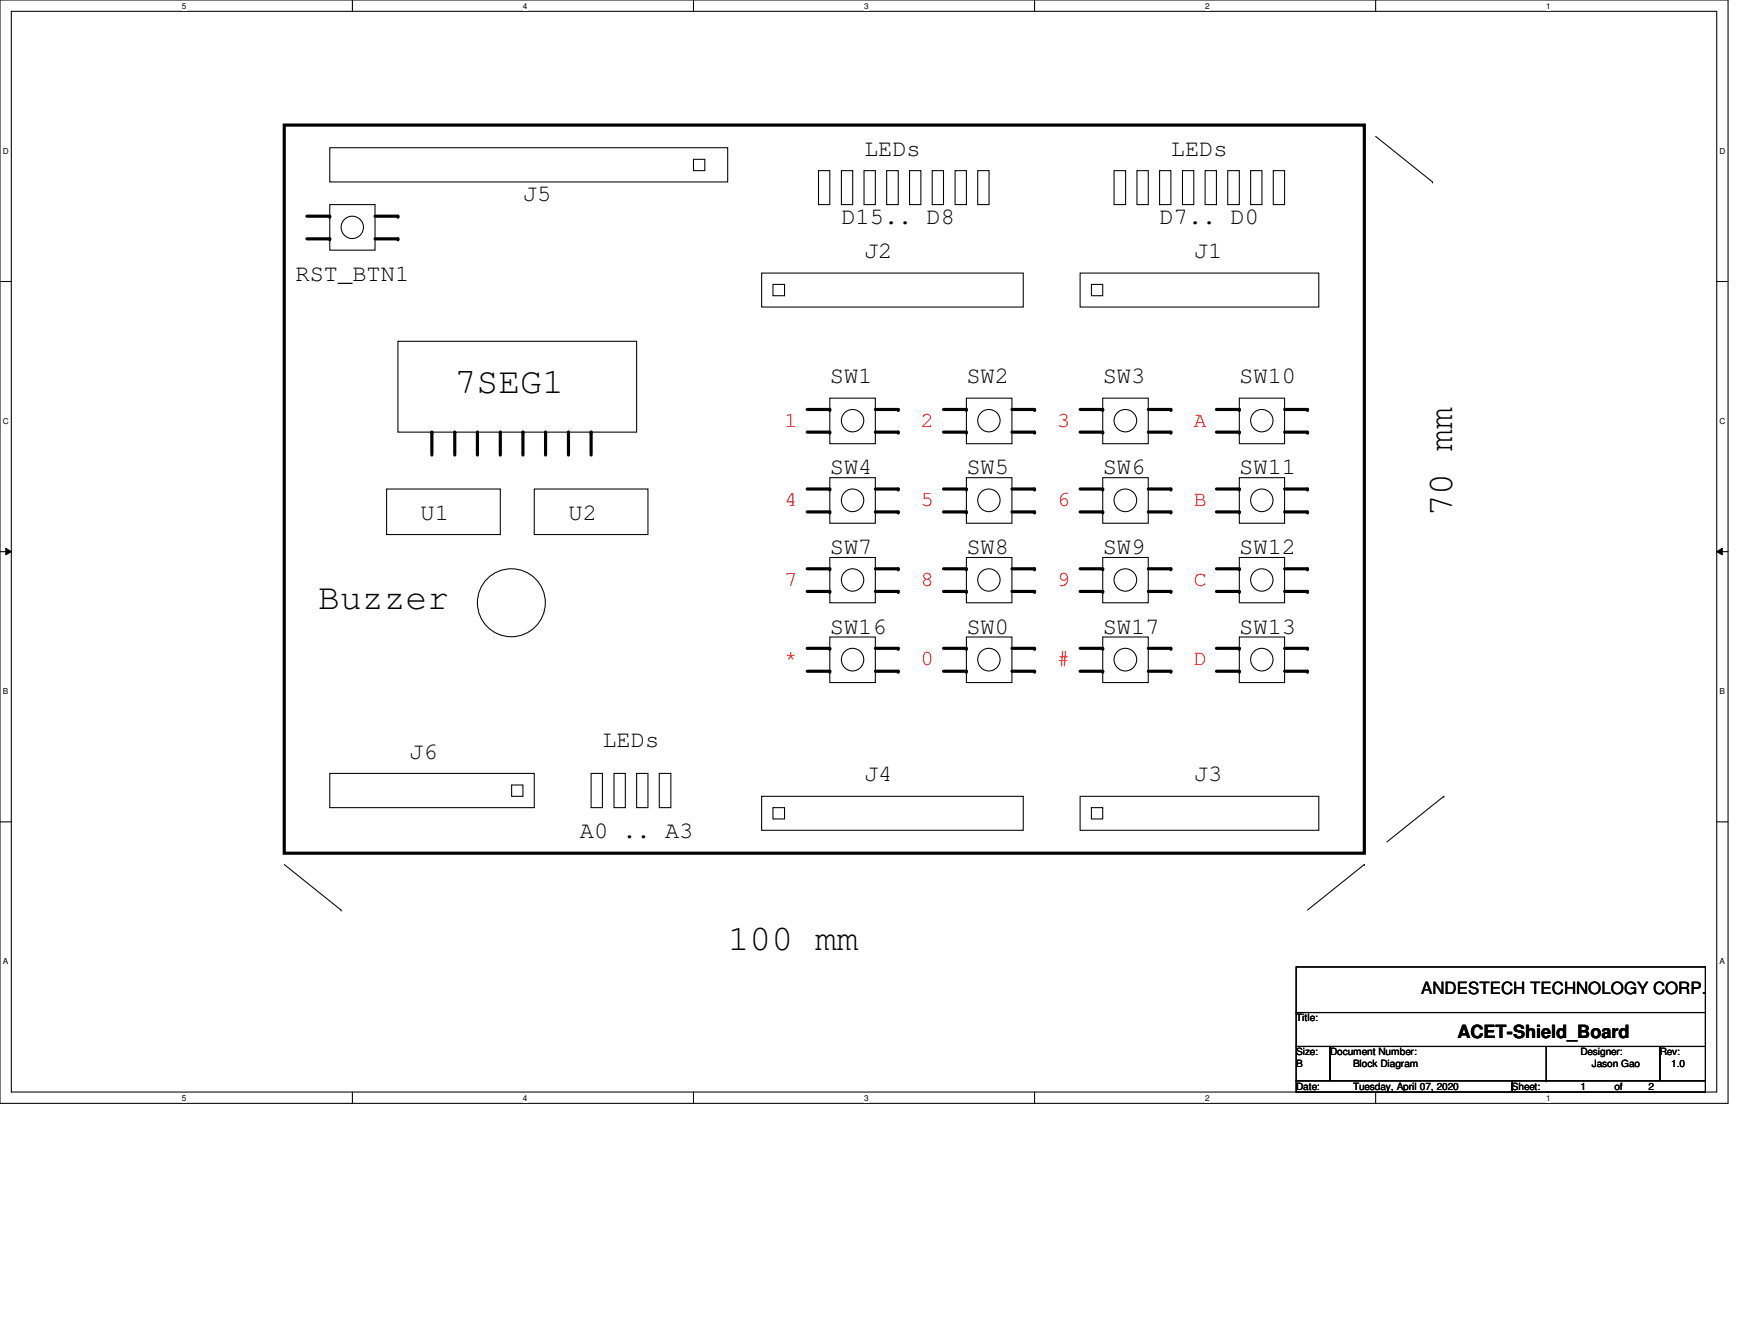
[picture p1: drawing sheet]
<svg xmlns="http://www.w3.org/2000/svg" width="279mm" height="216mm" viewBox="0 0 279 216" stroke-linecap="round" stroke-linejoin="round" font-family="sans-serif">
<path d="M0 0h278v177.4h-278zM1.8 1.8h274.3v173.8h-274.3z" fill="none" stroke="#000" stroke-width=".17"/>
<g fill="#fff">
<path d="M29.3 .2h.7v1.5h-.7z"/>
<path d="M29.3 175.8h.7v1.4h-.7z"/>
</g>
<path d="M56.7 0v1.8M56.7 175.6v1.8" fill="none" stroke="#000" stroke-width=".17"/>
<g fill="#fff">
<path d="M84.1 .2h.7v1.5h-.7z"/>
<path d="M84.1 175.8h.7v1.4h-.7z"/>
</g>
<path d="M111.5 0v1.8M111.5 175.6v1.8" fill="none" stroke="#000" stroke-width=".17"/>
<g fill="#fff">
<path d="M139 .2h.7v1.5h-.7z"/>
<path d="M139 175.8h.7v1.4h-.7z"/>
</g>
<path d="M166.4 0v1.8M166.4 175.6v1.8" fill="none" stroke="#000" stroke-width=".17"/>
<g fill="#fff">
<path d="M193.8 .2h.8v1.5h-.8z"/>
<path d="M193.8 175.8h.8v1.4h-.8z"/>
</g>
<path d="M221.3 0v1.8M221.3 175.6v1.8" fill="none" stroke="#000" stroke-width=".17"/>
<g fill="#fff">
<path d="M248.7 .2h.7v1.5h-.7z"/>
<path d="M248.7 175.8h.7v1.4h-.7z"/>
<path d="M.5 23.5h.9v1.5h-.9z"/>
<path d="M276.6 23.5h.9v1.5h-.9z"/>
<path d="M.5 67h.9v1.5h-.9z"/>
<path d="M276.6 67h.9v1.5h-.9z"/>
</g>
<path d="M0 45.3h1.8M276.1 45.3h1.9" fill="none" stroke="#000" stroke-width=".17"/>
<g fill="#fff">
<path d="M.5 110.4h.8v1.5h-.8z"/>
<path d="M276.6 110.4h.9v1.5h-.9z"/>
</g>
<path d="M0 88.7h1.8M276.1 88.7h1.9" fill="none" stroke="#000" stroke-width=".17"/>
<path d="M.9 88.1l.9 .6-.9 .5zM276.1 88.7l.9-.6v1.1z" fill="#000"/>
<path d="M.9 88.1l.9 .6-.9 .5zM276.1 88.7l.9-.6v1.1z" fill="none" stroke="#000" stroke-width=".16"/>
<g fill="#fff">
<path d="M.5 153.8h.8v1.5h-.8z"/>
<path d="M276.6 153.8h.8v1.5h-.8z"/>
</g>
<g fill="none" stroke="#000" stroke-width=".17">
<path d="M53 32.9h7.3v7.3h-7.3zM53 23.7h64.1v5.6h-64.1zM111.5 25.6h1.9v1.8h-1.9zM131.7 27.4h1.8v5.5h-1.8zM135.3 27.4h1.9v5.5h-1.9zM139 27.4h1.8v5.5h-1.8zM142.6 27.4h1.9v5.5h-1.9zM146.3 27.4h1.8v5.5h-1.8zM149.9 27.4h1.9v5.5h-1.9zM153.6 27.4h1.8v5.5h-1.8zM157.3 27.4h1.8v5.5h-1.8zM179.2 27.4h1.9v5.5h-1.9z"/>
<path d="M182.9 27.4h1.8v5.5h-1.8zM186.5 27.4h1.8v5.5h-1.8zM190.2 27.4h1.8v5.5h-1.8zM193.8 27.4h1.9v5.5h-1.9zM197.5 27.4h1.8v5.5h-1.8zM201.2 27.4h1.8v5.5h-1.8zM204.8 27.4h1.8v5.5h-1.8zM221.3 21.9l9.1 7.4M230.4 29.3h.1M64 54.9h38.4v14.6h-38.4zM122.5 43.9h42.1v5.5h-42.1zM124.3 45.7h1.9v1.8h-1.9z"/>
<path d="M173.7 43.9h38.4v5.5h-38.4zM175.6 45.7h1.8v1.8h-1.8zM62.2 78.6h18.3v7.3h-18.3zM85.9 78.6h18.3v7.3h-18.3zM133.5 64h7.3v7.3h-7.3zM133.5 76.8h7.3v7.3h-7.3zM155.4 64h7.4v7.3h-7.4zM155.4 76.8h7.4v7.3h-7.4zM177.4 64h7.3v7.3h-7.3zM177.4 76.8h7.3v7.3h-7.3zM199.3 64h7.3v7.3h-7.3zM199.3 76.8h7.3v7.3h-7.3z"/>
<path d="M133.5 89.6h7.3v7.3h-7.3zM155.4 89.6h7.4v7.3h-7.4zM177.4 89.6h7.3v7.3h-7.3zM199.3 89.6h7.3v7.3h-7.3zM133.5 102.4h7.3v7.3h-7.3zM155.4 102.4h7.4v7.3h-7.4zM177.4 102.4h7.3v7.3h-7.3zM199.3 102.4h7.3v7.3h-7.3zM0 132.1h1.8M45.7 139l9.2 7.3M53 124.3h32.9v5.5h-32.9zM82.3 126.2h1.8v1.8h-1.8z"/>
<path d="M95.1 124.3h1.8v5.5h-1.8zM98.8 124.3h1.8v5.5h-1.8zM102.4 124.3h1.8v5.5h-1.8zM106 124.3h1.9v5.5h-1.9zM122.5 128h42.1v5.5h-42.1zM124.3 129.8h1.9v1.9h-1.9zM173.7 128h38.4v5.5h-38.4zM175.6 129.8h1.8v1.9h-1.8zM219.5 139h.1M219.5 139l-9.2 7.3M232.2 128h.1M232.2 128l-9.1 7.3"/>
<path d="M276.1 132.1h1.9M54.9 146.3h.1M208.5 155.4h65.8v7.4h-65.8zM208.5 162.8h65.8v5.4h-65.8zM208.5 168.2h5.5v5.5h-5.5zM208.5 173.7h34.7v1.9h-34.7zM214 168.2h53v5.5h-53zM243.2 173.7h31.1v1.9h-31.1zM248.7 173.7h.1M248.7 168.2v5.5M267 168.2h7.3v5.5h-7.3z"/>
<circle cx="56.7" cy="36.5" r="1.8"/>
<circle cx="137.1" cy="67.6" r="1.8"/>
<circle cx="159.1" cy="67.6" r="1.8"/>
<circle cx="181" cy="67.6" r="1.81"/>
<circle cx="203" cy="67.6" r="1.8"/>
<circle cx="82.2" cy="96.9" r="5.5"/>
<circle cx="137.1" cy="80.4" r="1.81"/>
<circle cx="137.1" cy="93.2" r="1.8"/>
<circle cx="159.1" cy="80.4" r="1.81"/>
<circle cx="159.1" cy="93.2" r="1.8"/>
<circle cx="181" cy="80.4" r="1.82"/>
<circle cx="181" cy="93.2" r="1.81"/>
<circle cx="203" cy="80.4" r="1.81"/>
<circle cx="203" cy="93.2" r="1.8"/>
<circle cx="137.1" cy="106" r="1.81"/>
<circle cx="159.1" cy="106" r="1.81"/>
<circle cx="181" cy="106" r="1.82"/>
<circle cx="203" cy="106" r="1.81"/>
</g>
<g fill="none" stroke="#000" stroke-width=".51">
<path d="M45.7 20.1h173.8v117.1h-173.8zM49.4 34.8h3.6M49.4 38.4h3.6M60.3 34.8h3.7M60.3 38.4h3.7M69.5 69.5v3.7M73.2 69.5v3.7M76.8 69.5v3.7M80.5 69.5v3.7M84.1 69.5v3.7M87.8 69.5v3.7M91.4 69.5v3.7"/>
<path d="M95.1 69.5v3.7M129.8 65.8h3.7M129.8 69.5h3.7M129.8 78.6h3.7M140.8 65.8h3.7M140.8 69.5h3.7M140.8 78.6h3.7M151.8 65.8h3.6M151.8 69.5h3.6M151.8 78.6h3.6M162.8 65.8h3.6M162.8 69.5h3.6"/>
<path d="M162.8 78.6h3.6M173.7 65.8h3.7M173.7 69.5h3.7M173.7 78.6h3.7M184.7 65.8h3.6M184.7 69.5h3.6M184.7 78.6h3.6M195.7 65.8h3.6M195.7 69.5h3.6M195.7 78.6h3.6M206.6 65.8h3.7M206.6 69.5h3.7"/>
<path d="M206.6 78.6h3.7M129.8 82.3h3.7M129.8 91.4h3.7M129.8 95.1h3.7M140.8 82.3h3.7M140.8 91.4h3.7M140.8 95.1h3.7M151.8 82.3h3.6M151.8 91.4h3.6M151.8 95.1h3.6M162.8 82.3h3.6M162.8 91.4h3.6"/>
<path d="M162.8 95.1h3.6M173.7 82.3h3.7M173.7 91.4h3.7M173.7 95.1h3.7M184.7 82.3h3.6M184.7 91.4h3.6M184.7 95.1h3.6M195.7 82.3h3.6M195.7 91.4h3.6M195.7 95.1h3.6M206.6 82.3h3.7M206.6 91.4h3.7"/>
<path d="M206.6 95.1h3.7M129.8 104.2h3.7M129.8 107.9h3.7M140.8 104.2h3.7M140.8 107.9h3.7M151.8 104.2h3.6M151.8 107.9h3.6M162.8 104.2h3.6M162.8 107.9h3.6M173.7 104.2h3.7M173.7 107.9h3.7M184.7 104.2h3.6"/>
<path d="M184.7 107.9h3.6M195.7 104.2h3.6M195.7 107.9h3.6M206.6 104.2h3.7M206.6 107.9h3.7"/>
</g>
<g fill="#000">
<circle cx="53" cy="34.8" r=".25"/>
<circle cx="53" cy="38.4" r=".25"/>
<circle cx="64" cy="34.8" r=".25"/>
<circle cx="64" cy="38.4" r=".25"/>
<circle cx="69.5" cy="69.5" r=".25"/>
<circle cx="73.2" cy="69.5" r=".25"/>
<circle cx="76.8" cy="69.5" r=".25"/>
<circle cx="80.5" cy="69.5" r=".25"/>
<circle cx="84.1" cy="69.5" r=".25"/>
<circle cx="87.8" cy="69.5" r=".25"/>
<circle cx="91.4" cy="69.5" r=".25"/>
<circle cx="95.1" cy="69.5" r=".25"/>
<circle cx="133.5" cy="78.6" r=".25"/>
<circle cx="133.5" cy="65.8" r=".25"/>
<circle cx="133.5" cy="69.5" r=".25"/>
<circle cx="144.5" cy="69.5" r=".25"/>
<circle cx="144.5" cy="78.6" r=".25"/>
<circle cx="144.5" cy="65.8" r=".25"/>
<circle cx="155.4" cy="78.6" r=".25"/>
<circle cx="155.4" cy="65.8" r=".25"/>
<circle cx="155.4" cy="69.5" r=".25"/>
<circle cx="166.4" cy="78.6" r=".25"/>
<circle cx="166.4" cy="65.8" r=".25"/>
<circle cx="166.4" cy="69.5" r=".25"/>
<circle cx="177.4" cy="65.8" r=".25"/>
<circle cx="177.4" cy="78.6" r=".25"/>
<circle cx="177.4" cy="69.5" r=".25"/>
<circle cx="188.3" cy="65.8" r=".25"/>
<circle cx="188.3" cy="78.6" r=".25"/>
<circle cx="188.3" cy="69.5" r=".25"/>
<circle cx="199.3" cy="69.5" r=".25"/>
<circle cx="199.3" cy="65.8" r=".25"/>
<circle cx="199.3" cy="78.6" r=".25"/>
<circle cx="210.3" cy="69.5" r=".25"/>
<circle cx="210.3" cy="65.8" r=".25"/>
<circle cx="210.3" cy="78.6" r=".25"/>
<circle cx="133.5" cy="95.1" r=".25"/>
<circle cx="133.5" cy="82.3" r=".25"/>
<circle cx="133.5" cy="91.4" r=".25"/>
<circle cx="144.5" cy="82.3" r=".25"/>
<circle cx="144.5" cy="91.4" r=".25"/>
<circle cx="144.5" cy="95.1" r=".25"/>
<circle cx="155.4" cy="82.3" r=".25"/>
<circle cx="155.4" cy="91.4" r=".25"/>
<circle cx="155.4" cy="95.1" r=".25"/>
<circle cx="166.4" cy="95.1" r=".25"/>
<circle cx="166.4" cy="82.3" r=".25"/>
<circle cx="166.4" cy="91.4" r=".25"/>
<circle cx="177.4" cy="82.3" r=".25"/>
<circle cx="177.4" cy="91.4" r=".25"/>
<circle cx="177.4" cy="95.1" r=".25"/>
<circle cx="188.3" cy="82.3" r=".25"/>
<circle cx="188.3" cy="91.4" r=".25"/>
<circle cx="188.3" cy="95.1" r=".25"/>
<circle cx="199.3" cy="91.4" r=".25"/>
<circle cx="199.3" cy="95.1" r=".25"/>
<circle cx="199.3" cy="82.3" r=".25"/>
<circle cx="210.3" cy="91.4" r=".25"/>
<circle cx="210.3" cy="95.1" r=".25"/>
<circle cx="210.3" cy="82.3" r=".25"/>
<circle cx="133.5" cy="107.9" r=".25"/>
<circle cx="133.5" cy="104.2" r=".25"/>
<circle cx="144.5" cy="104.2" r=".25"/>
<circle cx="144.5" cy="107.9" r=".25"/>
<circle cx="155.4" cy="104.2" r=".25"/>
<circle cx="155.4" cy="107.9" r=".25"/>
<circle cx="166.4" cy="104.2" r=".25"/>
<circle cx="166.4" cy="107.9" r=".25"/>
<circle cx="177.4" cy="104.2" r=".25"/>
<circle cx="177.4" cy="107.9" r=".25"/>
<circle cx="188.3" cy="104.2" r=".25"/>
<circle cx="188.3" cy="107.9" r=".25"/>
<circle cx="199.3" cy="107.9" r=".25"/>
<circle cx="199.3" cy="104.2" r=".25"/>
<circle cx="210.3" cy="107.9" r=".25"/>
<circle cx="210.3" cy="104.2" r=".25"/>
</g>
<g font-size="5.8">
<text x="73.2" y="63.2">7SEG1</text>
<text x="233.6" y="83" transform="rotate(-90 233.6 83)">70 mm</text>
<text x="51.2" y="97.9">Buzzer</text>
<text x="117.1" y="152.8">100 mm</text>
</g>
<g font-size="3.8">
<text x="139" y="25">LEDs</text>
<text x="188.3" y="25">LEDs</text>
<text x="84.1" y="32.3">J5</text>
<text x="135.3" y="36">D15.. D8</text>
<text x="186.5" y="36">D7.. D0</text>
<text x="139" y="41.5">J2</text>
<text x="192" y="41.5">J1</text>
<text x="47.5" y="45.1">RST_BTN1</text>
<text x="133.5" y="61.6">SW1</text>
<text x="155.4" y="61.6">SW2</text>
<text x="177.4" y="61.6">SW3</text>
<text x="199.3" y="61.6">SW10</text>
<text x="133.5" y="76.2">SW4</text>
<text x="155.4" y="76.2">SW5</text>
<text x="177.4" y="76.2">SW6</text>
<text x="199.3" y="76.2">SW11</text>
<text x="67.6" y="83.6">U1</text>
<text x="91.4" y="83.6">U2</text>
<text x="133.5" y="89">SW7</text>
<text x="155.4" y="89">SW8</text>
<text x="177.4" y="89">SW9</text>
<text x="199.3" y="89">SW12</text>
<text x="133.5" y="101.9">SW16</text>
<text x="155.4" y="101.9">SW0</text>
<text x="177.4" y="101.9">SW17</text>
<text x="199.3" y="101.9">SW13</text>
<text x="65.8" y="122">J6</text>
<text x="96.9" y="120.1">LEDs</text>
<text x="139" y="125.6">J4</text>
<text x="192" y="125.6">J3</text>
<text x="93.3" y="134.7">A0 .. A3</text>
</g>
<g font-size="3.5" fill="#f00">
<text x="126.2" y="68.6">1</text>
<text x="148.1" y="68.6">2</text>
<text x="170.1" y="68.6">3</text>
<text x="192" y="68.6">A</text>
<text x="126.2" y="81.4">4</text>
<text x="148.1" y="81.4">5</text>
<text x="170.1" y="81.4">6</text>
<text x="192" y="81.4">B</text>
<text x="126.2" y="94.2">7</text>
<text x="148.1" y="94.2">8</text>
<text x="170.1" y="94.2">9</text>
<text x="192" y="94.2">C</text>
<text x="126.2" y="107">*</text>
<text x="148.1" y="107">0</text>
<text x="170.1" y="107">#</text>
<text x="192" y="107">D</text>
</g>
<text font-size="2.9" x="234.4" y="166.9">ACET-Shield_Board</text>
<text font-size="2.7" x="228.6" y="159.7">ANDESTECH TECHNOLOGY CORP.</text>
<g font-size="1.6">
<text x="208.5" y="164.2">Title:</text>
<text x="208.5" y="169.7">Size:</text>
<text x="208.5" y="171.5">B</text>
<text x="214" y="169.7">Document Number:</text>
<text x="217.6" y="171.5">Block Diagram</text>
<text x="254.2" y="169.7">Designer:</text>
<text x="256" y="171.5">Jason Gao</text>
<text x="267" y="169.7">Rev:</text>
<text x="268.8" y="171.5">1.0</text>
<text x="208.5" y="175.2">Date:</text>
<text x="217.6" y="175.2">Tuesday, April 07, 2020</text>
<text x="243.2" y="175.2">Sheet:</text>
<text x="254.2" y="175.2">1</text>
<text x="259.7" y="175.2">of</text>
<text x="265.2" y="175.2">2</text>
</g>
<g font-size="1.3">
<text x="29.3" y="1.4">5</text>
<text x="84.1" y="1.4">4</text>
<text x="139" y="1.4">3</text>
<text x="193.8" y="1.4">2</text>
<text x="248.7" y="1.4">1</text>
<text x=".5" y="24.7">D</text>
<text x="276.6" y="24.7">D</text>
<text x=".5" y="68.2">C</text>
<text x="276.6" y="68.2">C</text>
<text x=".5" y="111.6">B</text>
<text x="276.6" y="111.6">B</text>
<text x=".5" y="155">A</text>
<text x="276.6" y="155">A</text>
<text x="29.3" y="177">5</text>
<text x="84.1" y="177">4</text>
<text x="139" y="177">3</text>
<text x="193.8" y="177">2</text>
<text x="248.7" y="177">1</text>
</g>
</svg>
